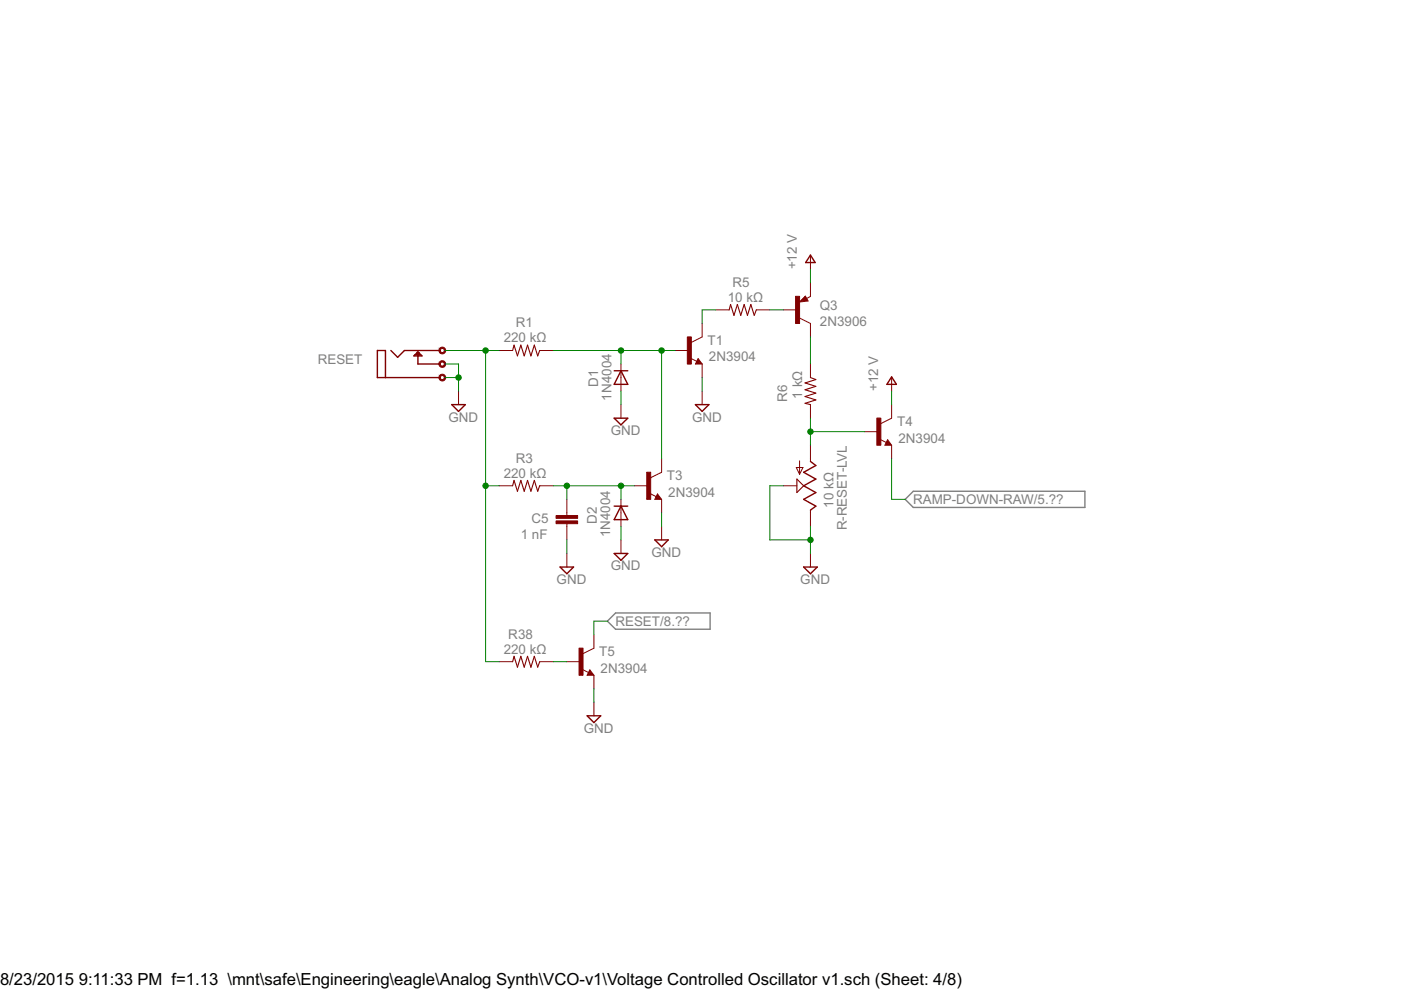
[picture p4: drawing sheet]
<svg xmlns="http://www.w3.org/2000/svg" width="297mm" height="210mm" viewBox="0 0 297 210" stroke-linecap="round" stroke-linejoin="round" font-family="sans-serif">
<path d="M193.6 104.2h36.4v3.4h-36.4l-1.7-1.7zM128.8 131.7l1.7-1.7h20.1v3.4h-20.1z" fill="none" stroke="#808080" stroke-width=".3"/>
<g fill="none" stroke="#800000" stroke-width=".3">
<path d="M171.8 54.1l1 1.6h-2zM82.9 74.3l1.4 1.5 1.4-1.5h7.5M88 75.2h1.2M88.3 74.9h.6M88.6 74.6v2.6h4.6M88.6 74.6l-.8 .9h1.7l-.3-.3M88.6 74.6l.3 .3M88.9 74.9l.3 .3M88.9 74.9v.3l-.3 .3M130.2 78.6h2.9M131.7 78.6l1.4 2.9h-2.9zM148 76.6l.1 .3h-.4l.3-.6 .6 .7h-.9"/>
<path d="M170.7 63.6h-.5l.5-.3 .3 .4-1.2 .1 .9-.8 .4 .7M189 79.9l1.1 1.6h-2.1zM81.7 80.1v-5.8h-1.7v5.8h13.2M95.8 85.8h2.9l-1.5 1.4zM130.2 88.7h2.9l-1.4 1.4zM147.4 85.8h2.9l-1.4 1.4zM171.8 97.8l1.2 .9-2.6 1.4 2.6 1.5-2.6 1.4 2.6 1.4-2.6 1.5 2.6 1.4-1.2 .9M188.2 93.8l.1 .3h-.4l.3-.6 .6 .8h-.9M130.2 107.3h2.9M130.2 117.3h2.9l-1.4 1.5zM131.7 107.3l1.4 2.9h-2.9zM138.8 114.5h2.9l-1.4 1.4z"/>
<path d="M139.4 105.3l.2 .3h-.5l.3-.6 .6 .7h-.9M118.7 120.2h2.9l-1.4 1.4zM170.4 120.2h2.9l-1.5 1.4zM124.5 151.8h2.9l-1.5 1.4zM125.1 142.6l.1 .3h-.4l.3-.6 .5 .7h-.8"/>
</g>
<g fill="#800000" stroke="#800000" stroke-width=".21">
<path d="M93.2 73.8a.73 .73 0 0 1 1.2 .1 .73 .73 0 0 1-.4 1.1 .73 .73 0 0 1-1-.7h.3a.43 .43 0 0 1 .7-.4 .43 .43 0 0 1 .1 .8 .43 .43 0 0 1-.7-.2l-.1-.2h-.3z" fill-rule="evenodd"/>
<path d="M93.2 76.7a.73 .73 0 0 1 1.2 .1 .73 .73 0 0 1-.4 1.1 .73 .73 0 0 1-1-.7h.3a.43 .43 0 0 1 .7-.4 .43 .43 0 0 1 .1 .7 .43 .43 0 0 1-.7-.2l-.1-.1h-.3z" fill-rule="evenodd"/>
<path d="M93.2 79.6a.73 .73 0 0 1 1.2 .1 .73 .73 0 0 1-.4 1.1 .73 .73 0 0 1-1-.7h.3a.43 .43 0 0 1 .7-.4 .43 .43 0 0 1 .1 .7 .43 .43 0 0 1-.7-.2l-.1-.1h-.3z" fill-rule="evenodd"/>
</g>
<g fill="none" stroke="#800000" stroke-width=".21">
<path d="M171.8 60v2.8l-.8 .5M171.8 54.2v2.9M105.8 74.3h2.9M114.4 74.3h2.9M131.7 77.2v5.7M143.1 74.3h2.9M146.3 75.9l1.4 .7M148 76l.9 1.2h-1.5zM148.9 68.6v2.8l-2.3 1.2M148.9 77.2v2.9M151.7 65.7h2.9M160.4 65.7h2.8"/>
<path d="M166.1 65.7h2.9M169.5 67.4l2.3 1.2v2.8M170.8 62.8l.5 1-1.8 .2zM171.8 77.2v2.9M97.2 82.9v2.9M131.7 85.8v2.9M140.3 97.3v2.8l-2.3 1.2M148.9 82.9v2.9M168.8 99.1h1.4l-.7 1.5zM169.5 97.7v2.9M171.8 85.8v2.9M171.8 94.4v3.4"/>
<path d="M183.3 91.5h2.9M186.5 93.1l1.4 .7M188.2 93.2l.8 1.2h-1.4zM189 85.8v2.9l-2.2 1.1M189 80.1v2.8M189 94.4v2.9M105.8 103h2.9M114.4 103h2.9M120.2 105.9v3.4M120.2 111v3.5M120.2 117.3v2.9M131.7 105.9v5.7"/>
<path d="M131.7 114.5v2.8M134.5 103h2.9M137.7 104.6l1.4 .7M139.4 104.7l.9 1.2h-1.5zM140.3 105.9v2.8M140.3 111.6v2.9M166.1 103h2.9M171.8 108.2v3.4M171.8 117.3v2.9M125.9 134.6v2.8l-2.3 1.2M105.8 140.3h2.9M114.4 140.3h2.9"/>
<path d="M120.2 140.3h2.8M123.4 141.9l1.4 .7M125.1 142l.8 1.2h-1.4zM125.9 143.2v2.8M125.9 148.9v2.9"/>
</g>
<g fill="#800000" stroke="#800000" stroke-width=".21">
<path d="M145.7 71.4h.9v5.8h-.9z"/>
<path d="M168.7 62.8h.8v5.8h-.8z"/>
<path d="M137.1 100.1h.9v5.8h-.9z"/>
<path d="M185.9 88.6h.9v5.8h-.9z"/>
<path d="M117.9 110.4h4.6v.6h-4.6z"/>
<path d="M117.9 109.3h4.6v.6h-4.6z"/>
<path d="M122.8 137.4h.8v5.8h-.8z"/>
</g>
<path d="M108.7 74.3l.3-1.1 .7 2.3 .7-2.3 .7 2.3 .7-2.3 .8 2.3 .7-2.3 .7 2.3 .4-1.2M154.6 65.7l.3-1.1 .7 2.3 .7-2.3 .8 2.3 .7-2.3 .7 2.3 .7-2.3 .7 2.3 .5-1.2M171.8 80.1l1.2 .4-2.3 .7 2.3 .7-2.3 .7 2.3 .8-2.3 .7 2.3 .7-2.3 .7 1.1 .3M108.7 103l.3-1.1 .7 2.3 .7-2.3 .7 2.3 .7-2.3 .8 2.3 .7-2.3 .7 2.3 .4-1.2M169 101.6l1.4 1.4-1.4 1.4zM108.7 140.3l.3-1.2 .7 2.4 .7-2.4 .7 2.4 .7-2.4 .8 2.4 .7-2.4 .7 2.4 .4-1.2" fill="none" stroke="#800000" stroke-width=".23"/>
<g fill="none" stroke="#008000" stroke-width=".21">
<path d="M171.8 57.1v2.9M94.3 77.2h2.9v5.7M94.3 74.3h11.5M103 74.3v66h2.8M117.3 74.3h25.8M131.7 74.3v2.9M140.3 74.3v23M151.7 65.7h-2.8v2.9M163.2 65.7h2.9M171.8 71.4v5.8M94.3 80.1h2.9M131.7 82.9v2.9"/>
<path d="M148.9 80.1v2.8M171.8 88.7v5.7M171.8 91.5h11.5M189 82.9v2.9M189 97.3v8.6h2.9M103 103h2.8M117.3 103h17.2M120.2 103v2.9M120.2 114.5v2.8M131.7 103v2.9M131.7 111.6v2.9M140.3 108.7v2.9"/>
<path d="M166.1 103h-2.9v11.5h8.6M171.8 111.6v5.7M128.8 131.7h-2.9v2.9M117.3 140.3h2.9M125.9 146v2.9"/>
</g>
<g fill="#008000" stroke="#008000" stroke-width=".21">
<circle cx="97.2" cy="80.1" r=".57"/>
<circle cx="171.8" cy="114.5" r=".57"/>
<circle cx="103" cy="74.3" r=".57"/>
<circle cx="103" cy="103" r=".57"/>
<circle cx="131.7" cy="74.3" r=".57"/>
<circle cx="140.3" cy="74.3" r=".57"/>
<circle cx="131.7" cy="103" r=".57"/>
<circle cx="120.2" cy="103" r=".57"/>
<circle cx="171.8" cy="91.5" r=".57"/>
</g>
<g font-size="4">
<text x="0" y="208.9">8/23/2015</text>
<text x="16.7" y="208.9">9:11:33 PM f=1.13 \mnt\safe\Engineering\eagle\Analog Synth\VCO-v1\Voltage Controlled Oscillator v1.sch (Sheet: 4/8)</text>
</g>
<g font-size="3.2" fill="#808080">
<text x="169" y="57.1" transform="rotate(-90 169 57.1)">+12 V</text>
<text x="154.3" y="64">10 kΩ</text>
<text x="155.3" y="60.8">R5</text>
<text x="173.8" y="65.7">Q3</text>
<text x="109.4" y="69.4">R1</text>
<text x="173.8" y="69.2">2N3906</text>
<text x="67.4" y="77.2">RESET</text>
<text x="106.8" y="72.6">220 kΩ</text>
<text x="150" y="73.2">T1</text>
<text x="150.3" y="76.6">2N3904</text>
<text x="126.8" y="82.1" transform="rotate(-90 126.8 82.1)">D1</text>
<text x="186.2" y="82.9" transform="rotate(-90 186.2 82.9)">+12 V</text>
<text x="95.1" y="89.4">GND</text>
<text x="129.7" y="84.9" transform="rotate(-90 129.7 84.9)">1N4004</text>
<text x="146.7" y="89.4">GND</text>
<text x="166.9" y="85.1" transform="rotate(-90 166.9 85.1)">R6</text>
<text x="170.1" y="84.5" transform="rotate(-90 170.1 84.5)">1 kΩ</text>
<text x="129.5" y="92.2">GND</text>
<text x="190.2" y="90.4">T4</text>
<text x="190.5" y="93.8">2N3904</text>
<text x="106.8" y="101.3">220 kΩ</text>
<text x="109.4" y="98.1">R3</text>
<text x="141.4" y="101.9">T3</text>
<text x="141.7" y="105.3">2N3904</text>
<text x="176.7" y="107.6" transform="rotate(-90 176.7 107.6)">10 kΩ</text>
<text x="193.6" y="106.9">RAMP-DOWN-RAW/5.??</text>
<text x="112.7" y="110.9">C5</text>
<text x="126.5" y="111" transform="rotate(-90 126.5 111)">D2</text>
<text x="129.4" y="113.9" transform="rotate(-90 129.4 113.9)">1N4004</text>
<text x="179.6" y="112.5" transform="rotate(-90 179.6 112.5)">R-RESET-LVL</text>
<text x="110.4" y="114.3">1 nF</text>
<text x="138.1" y="118.1">GND</text>
<text x="118" y="123.8">GND</text>
<text x="129.5" y="120.9">GND</text>
<text x="169.7" y="123.8">GND</text>
<text x="107.8" y="135.4">R38</text>
<text x="130.5" y="132.7">RESET/8.??</text>
<text x="106.8" y="138.6">220 kΩ</text>
<text x="127.1" y="139.2">T5</text>
<text x="127.3" y="142.6">2N3904</text>
<text x="123.8" y="155.4">GND</text>
</g>
<g font-size=".5" fill="#808080">
<text x="92.9" y="74">2</text>
<text x="92.9" y="76.9">3</text>
<text x="92.9" y="79.8">1</text>
</g>
</svg>
